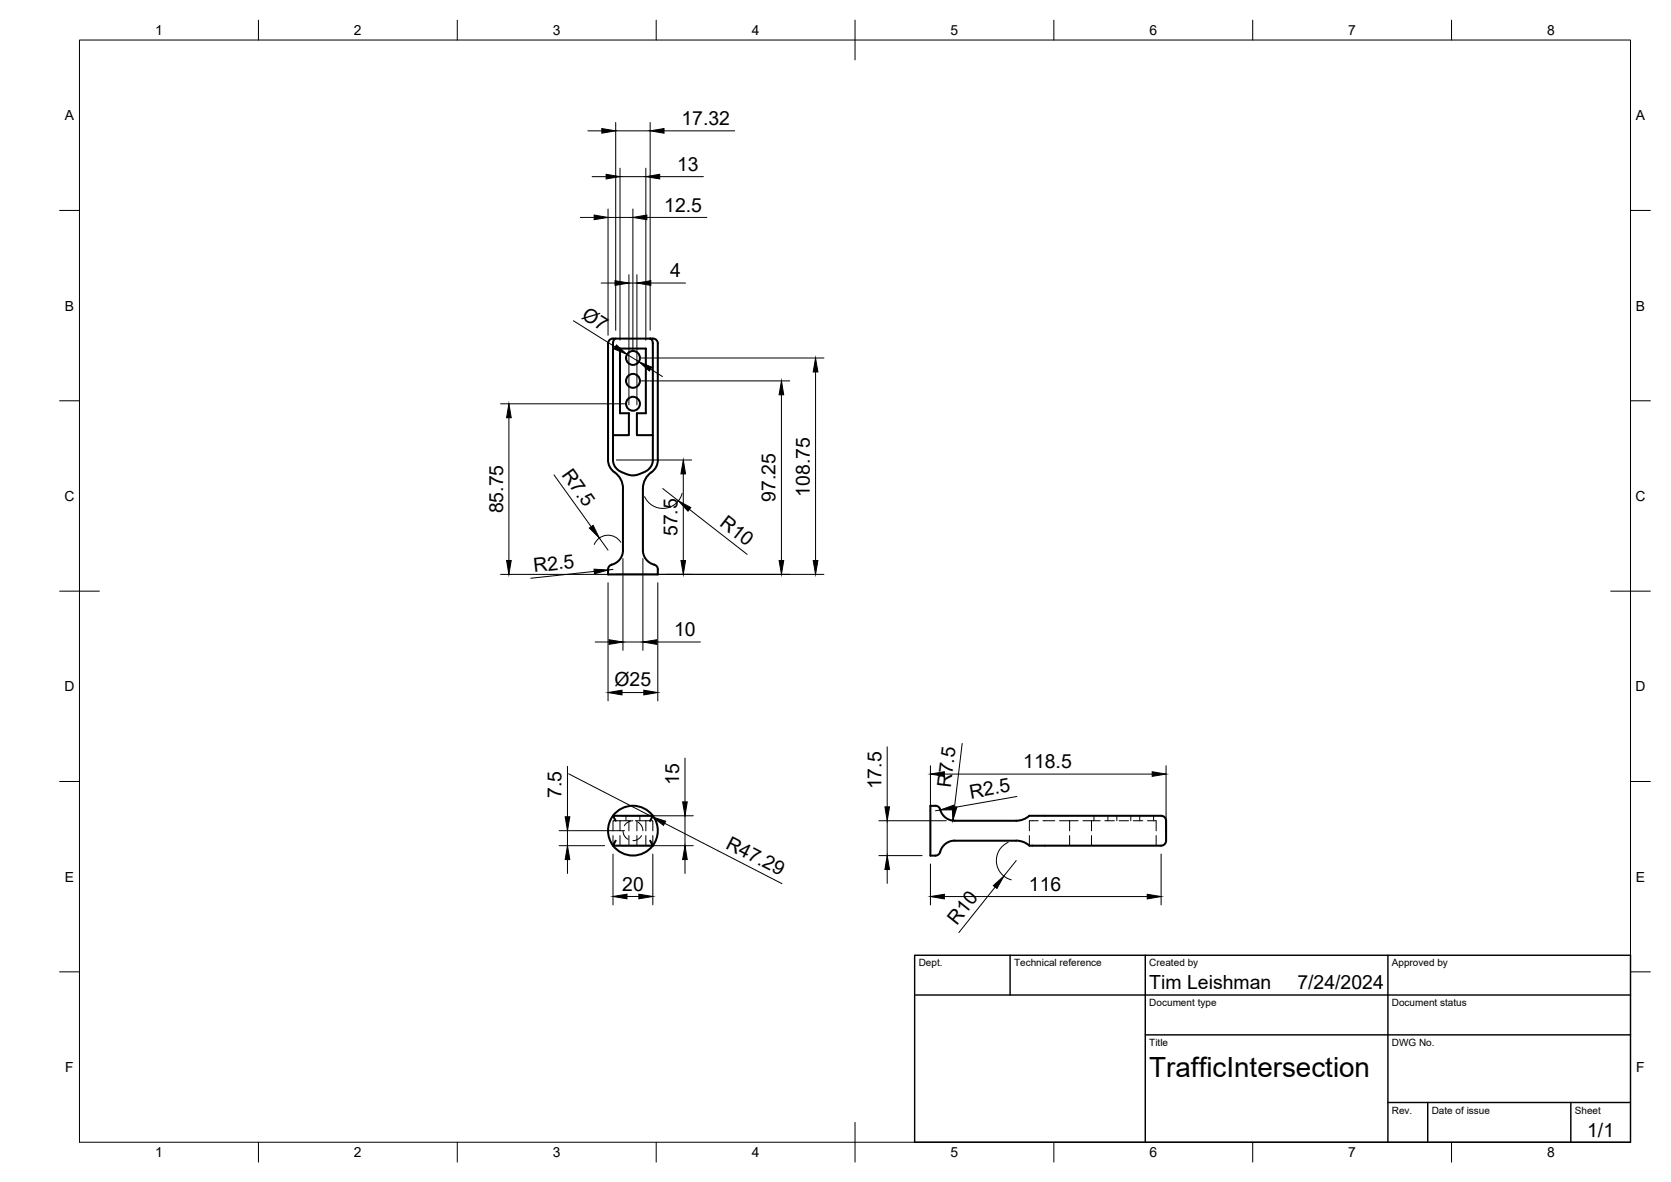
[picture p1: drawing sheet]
<svg xmlns="http://www.w3.org/2000/svg" width="420mm" height="297mm" viewBox="0 0 420 297" stroke-linecap="round" stroke-linejoin="round" font-family="sans-serif">
<!-- layer: Visible -->
<g fill="none" stroke="#000" stroke-width=".51">
<path d="M152.9 86.3v29.3a4.1 4.1 0 0 0 2.2 3.5l.8 1.1 .7 1.9v16.2M154.1 85.1h.7M154.1 85.1a1.26 1.26 0 0 0-1.2 1.2M163.5 85.1h-8.8l-.3 .2-.2 .6v30.1l.3 1.1 .8 1 2.1 1a6 6 0 0 0 5.6-1l.8-1 .3-1.1v-6.6M164.1 85.1h-.6l.4 .3 .2 .8v23.2h-4v-5.5h2.3v-16.3h-6.5v16.3h2.2v5.5h-4M164.2 85.1a1.26 1.26 0 0 1 1.2 1.2M165.4 86.3v29.3M165.4 115.6a4.1 4.1 0 0 1-2.1 3.5l-1.2 1.7-.4 1.3-.1 16.2M156.7 138.3a3.9 3.9 0 0 1-3.2 3.7l-.2 .2a2.28 2.28 0 0 0-.4 2.2h12.5v-1.3M161.6 138.3a3.9 3.9 0 0 0 3.2 3.7l.4 .5 .2 .6M154.8 206.3l-.7-1.3h10l-.6 1.3M154.8 211.3l-.7 1.2h10l-.6-1.2"/>
<path d="M235.2 202.5h-1.3v12.5h1.3M235.2 202.5l.6 .2 .5 .4a3.9 3.9 0 0 0 3.7 3.2M236.4 214.1l-.3 .5-.9 .4M240 206.3h15.5a8 8 0 0 0 3.5-1.3h33.3l.6 .5 .3 .6v5.3l-.4 .8-.8 .3h-33.1a5.3 5.3 0 0 0-3.4-1.2h-15.5M240 211.3a3.8 3.8 0 0 0-3.6 2.8"/>
<circle cx="159.2" cy="95.7" r="1.75"/>
<circle cx="159.2" cy="90" r="1.75"/>
<circle cx="159.2" cy="101.5" r="1.75"/>
<circle cx="159.1" cy="208.7" r="6.3"/>
</g>
<!-- layer: Hidden -->
<g fill="none" stroke="#000" stroke-width=".25">
<path d="M154.1 210v2.5M155.9 206.3h-1.8v2.5M155.9 210v2.5M156.7 208.8l.2 1.1 1 1M157.4 205v1.3M158.1 206.3v2.5M158.1 210v2.5M158.5 206.3h-2.6v2.5M159.1 206.3l-1.3 .4-.8 .8M159.7 206.3h2.7M160.1 206.3v2.5M160.1 210v2.5"/>
<path d="M160.4 206.6l.9 .9 .3 1.3M160.9 205v1.3M161.3 210l-1 1-1.1 .3M162.4 206.3h1.7v2.5M162.4 206.3v2.5M162.4 210v2.5M164.1 210v2.5M258.8 210v2.5M261 206.3h-2.2v2.5M262.2 206.3h3M266.4 206.3h4.7M268.9 206.3v2.5"/>
<path d="M268.9 210v2.5M272.3 206.3h4.3M274.4 206.3v2.5M274.4 210v2.5M275.1 205v1.3M277.8 206.3h2.4M278.6 205v1.3M280.8 205v1.3M281.4 206.3h2.4M284.3 205v1.3M284.9 206.3h2.4M286.6 205v1.3"/>
<path d="M288.5 206.3h2.2v2.5M290.1 205v1.3M290.7 210v2.5"/>
</g>
<!-- layer: BORDER -->
<g fill="none" stroke="#000" stroke-width=".25">
<path d="M20 10.1h390v276.9h-390zM65 5.1v5M115 5.1v5M165 5.1v5M215 5.1v10M265 5.1v5M315 5.1v5M365 5.1v5M15 52.9h5M410 52.9h5M15 100.7h5M410 100.7h5"/>
<path d="M15 148.6h10M405 148.6h10M15 196.4h5M410 196.4h5M15 244.2h5M410 244.2h5M65 287v5M115 287v5M165 287v5M215 282.1v9.9M265 287v5M315 287v5"/>
<path d="M365 287v5"/>
</g>
<!-- layer: TITLEBLOCK -->
<path d="M230 240.1h180v46.9h-180zM230 250h180M254 240.1v9.9M288 240.1v46.9M349 240.1v46.9M288 260.1h122M349 277.1h61M359 277.1v9.9M395 277.1v9.9" fill="none" stroke="#000" stroke-width=".36"/>
<!-- layer: FD_Dimensions -->
<g fill="none" stroke="#000" stroke-width=".25">
<path d="M147.8 32.9h3.5M154.8 30.8v52.2M154.8 32.9h8.7M163.5 30.8v52.2M167 32.9h17.7M145.9 54.6h3.5M148.9 44.4h3.5M152.9 52.5v31.8M152.9 54.6h6.2M155.9 42.3v43.2M155.9 44.4h6.5M159.1 52.5v35.4"/>
<path d="M162.4 42.3v43.2M162.6 54.6h15.1M165.9 44.4h11M151.2 71.1h3.4M158.1 69v32.8M158.1 71.1h2M160.1 69v32.8M163.6 71.1h8.8M144.2 80.6l10.5 6.6M157.6 89.1l3 1.8M161.2 90h46M161.2 95.7h37.4"/>
<path d="M163.6 92.8l3 1.8M196.5 99.2v41.7M205.1 93.5v47.4M125.9 101.5h31.1M128 105v35.9M139.3 119.3l9.4 13.1M155 115.6h18.9M171.8 119.1v21.8M150.7 135.2l2.2 3.1M156.1 136.3a3.8 3.8 0 0 0-6.7 .5M166.6 122.8l4 3.1M171.5 124a5 5 0 0 1-4.4 3.7 5 5 0 0 1-5-2.9"/>
<path d="M173.3 128l14.6 11.3M125.9 144.3h81.3M149.4 143.6l-15.9 1.7M152.9 143.1v.1M152.9 146.4v29.7M154.1 143.1l-1.2 .1M156.6 140.4v23M161.6 140.4v23M165.4 146.4v29.7M149.6 161.3h3.5M156.4 174h5.5M156.6 161.3h5"/>
<path d="M165.1 161.3h11M142.7 192.6v12.7M143 194.5l21 10.8M172.2 190.5v11M223.1 187.7v15.1M234 192.4v20.5M237.4 194.5h52.3M241.9 186.8l-1.9 16M293.2 192.4v16.8M140.6 212.5h11.4M140.6 208.8h16.4M142.7 208.8v3.7"/>
<path d="M142.7 216v3.5M154.1 214.6v12.8M156.2 212.5h18.1M156.2 205h18.1M164.1 214.6v12.8M167.1 206.9l29.5 15.2M172.2 205v7.5M172.2 216v3.5M221 215h10.9M221 206.3h16.9M223.1 206.3v8.7M223.1 218.5v3.5"/>
<path d="M234 217.1v10.3M236.4 203.5l-1.2 .3M236.4 203.4l.1 .1M253.5 211.7a5 5 0 0 0-3 5 5 5 0 0 0 3.8 4.4M255.5 216.3l-3.1 3.9M255.7 200.2l-15.8 2.7M292 214.6v12.8M157.6 225.3h3M237.4 225.3h51.1M250.2 222.9l-9.1 11.5"/>
</g>
<g fill="#000" stroke="#000" stroke-width=".25">
<path d="M151.3 32.3l3.5 .6-3.5 .6zM163.5 32.9l3.5-.6v1.2zM149.4 54l3.5 .6-3.5 .6zM152.4 43.8l3.5 .6-3.5 .6zM159.1 54.6l3.5-.6v1.2zM162.4 44.4l3.5-.6v1.2zM154.6 70.5l3.5 .6-3.5 .6zM160.1 71.1l3.5-.6v1.2zM155 86.7l2.6 2.4-3.2-1.4zM160.6 90.9l3.3 1.4-.6 .9zM196.5 95.7l.6 3.5h-1.2zM205.1 90l.6 3.5h-1.2z"/>
<path d="M128 101.5l.5 3.5h-1.1zM171.8 115.6l.6 3.5h-1.2zM148.2 132.7l.9-.7 1.6 3.2zM170.6 125.9l3.1 1.6-.7 1zM127.4 140.9h1.1l-.5 3.4zM149.4 143l3.5 .2-3.4 1zM171.2 140.9h1.2l-.6 3.4zM195.9 140.9h1.2l-.6 3.4zM204.5 140.9h1.2l-.6 3.4zM153.1 160.8l3.5 .5-3.5 .6zM152.9 174l3.5-.6v1.2zM161.9 173.4l3.5 .6-3.5 .6z"/>
<path d="M161.6 161.3l3.5-.5v1.1zM234 194.5l3.4-.6v1.2zM289.7 193.9l3.5 .6-3.5 .6zM142.7 212.5l.6 3.5h-1.2zM142.1 205.3h1.2l-.6 3.5zM164 205.3l3.4 1.1-.6 1zM172.2 212.5l.6 3.5h-1.2zM171.6 201.5h1.2l-.6 3.5zM223.1 215l.6 3.5h-1.2zM222.5 202.8h1.2l-.6 3.5zM239.4 202.7l1.2 .1-1 3.4zM236.4 203.5l3.4-1.1 .2 1.1z"/>
<path d="M154.1 225.3l3.5-.6v1.2zM160.6 224.7l3.5 .6-3.5 .6zM234 225.3l3.4-.6v1.2zM249.8 222.6l2.6-2.4-1.7 3.1zM288.5 224.7l3.5 .6-3.5 .6z"/>
</g>
<text font-size="7" x="289" y="270.6">TrafficIntersection</text>
<g font-size="4.9">
<text x="171.3" y="31.4">17.32</text>
<text x="170.3" y="42.9">13</text>
<text x="167" y="53.2">12.5</text>
<text x="168.5" y="69.7">4</text>
<text x="146" y="79.9" transform="rotate(32 146 79.9)">Ø7</text>
<text x="141.1" y="119.3" transform="rotate(54 141.1 119.3)">R7.5</text>
<text x="203.6" y="124.8" transform="rotate(-90 203.6 124.8)">108.75</text>
<text x="126.5" y="129" transform="rotate(-90 126.5 129)">85.75</text>
<text x="180.7" y="131.9" transform="rotate(38 180.7 131.9)">R10</text>
<text x="195" y="126.2" transform="rotate(-90 195 126.2)">97.25</text>
<text x="170.3" y="134.7" transform="rotate(-90 170.3 134.7)">57.5</text>
<text x="134.3" y="143.8" transform="rotate(-6 134.3 143.8)">R2.5</text>
<text x="169.5" y="159.9">10</text>
<text x="154.5" y="172.5">Ø25</text>
<text x="170.8" y="197.2" transform="rotate(-90 170.8 197.2)">15</text>
<text x="257.3" y="193.1">118.5</text>
<text x="141.2" y="200.6" transform="rotate(-90 141.2 200.6)">7.5</text>
<text x="221.6" y="198.4" transform="rotate(-90 221.6 198.4)">17.5</text>
<text x="239.1" y="198.1" transform="rotate(-83 239.1 198.1)">R7.5</text>
<text x="244.1" y="200.7" transform="rotate(-10 244.1 200.7)">R2.5</text>
<text x="182.2" y="213" transform="rotate(27 182.2 213)">R47.29</text>
<text x="156.5" y="223.8">20</text>
<text x="258.7" y="223.8">116</text>
<text x="240.6" y="232.7" transform="rotate(-51 240.6 232.7)">R10</text>
<text x="289" y="248.5">Tim Leishman</text>
<text x="326.2" y="248.5">7/24/2024</text>
<text x="399.1" y="285.7">1/1</text>
</g>
<g font-size="3.5">
<text x="39" y="8.8">1</text>
<text x="89" y="8.8">2</text>
<text x="139" y="8.8">3</text>
<text x="189" y="8.8">4</text>
<text x="239" y="8.8">5</text>
<text x="289" y="8.8">6</text>
<text x="339" y="8.8">7</text>
<text x="389" y="8.8">8</text>
<text x="16.3" y="30.2">A</text>
<text x="411.3" y="30.2">A</text>
<text x="16.3" y="78">B</text>
<text x="411.3" y="78">B</text>
<text x="16.2" y="125.9">C</text>
<text x="411.2" y="125.9">C</text>
<text x="16.2" y="173.7">D</text>
<text x="411.2" y="173.7">D</text>
<text x="16.3" y="221.6">E</text>
<text x="411.3" y="221.6">E</text>
<text x="16.4" y="269.4">F</text>
<text x="411.4" y="269.4">F</text>
<text x="39" y="290.8">1</text>
<text x="89" y="290.8">2</text>
<text x="139" y="290.8">3</text>
<text x="189" y="290.8">4</text>
<text x="239" y="290.8">5</text>
<text x="289" y="290.8">6</text>
<text x="339" y="290.8">7</text>
<text x="389" y="290.8">8</text>
</g>
<g font-size="2.5">
<text x="231" y="242.9">Dept.</text>
<text x="255" y="242.9">Technical reference</text>
<text x="289" y="242.9">Created by</text>
<text x="350" y="242.9">Approved by</text>
<text x="289" y="252.8">Document type</text>
<text x="350" y="252.8">Document status</text>
<text x="289" y="262.9">Title</text>
<text x="350" y="262.9">DWG No.</text>
<text x="350" y="279.9">Rev.</text>
<text x="360" y="279.9">Date of issue</text>
<text x="396" y="279.9">Sheet</text>
</g>
</svg>
